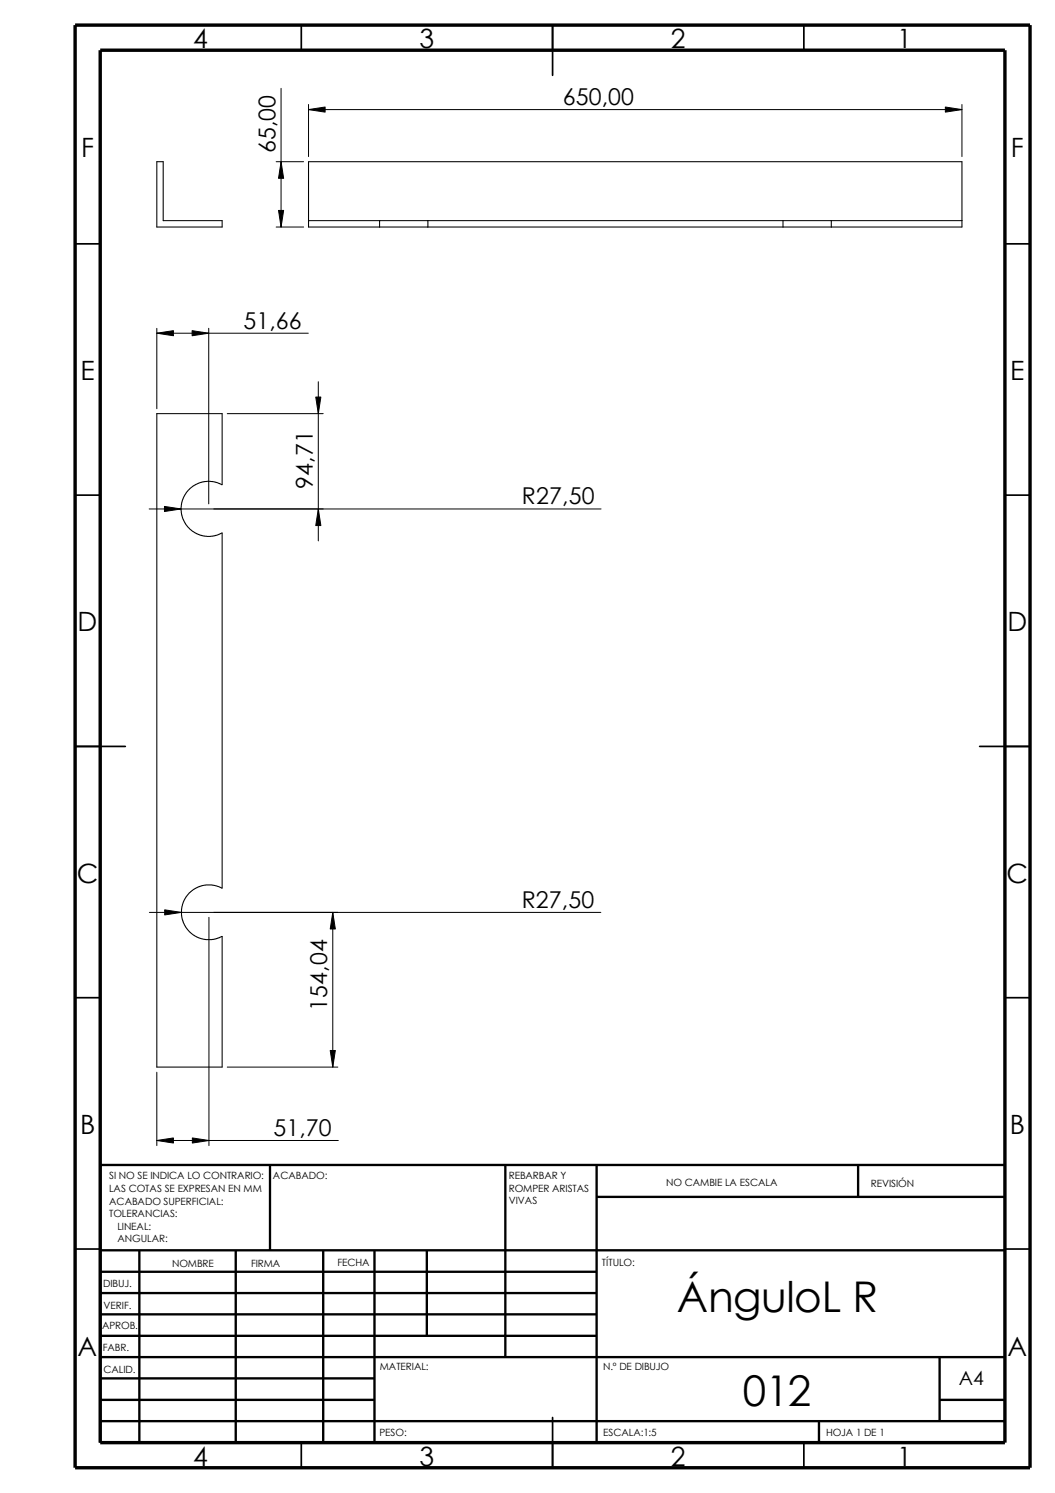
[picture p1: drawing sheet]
<svg xmlns="http://www.w3.org/2000/svg" width="210mm" height="297mm" viewBox="0 0 210 297" stroke-linecap="round" stroke-linejoin="round" font-family="sans-serif">
<g fill="none" stroke="#000" stroke-width=".34">
<path d="M59.9 5v5M109.9 5v10M159.9 5v5M14.9 48.5h5M199.9 48.5h5M14.9 98.5h5M199.9 98.5h5M14.9 148.5h10M194.9 148.5h10M14.9 198.5h5M199.9 198.5h5M14.9 248.5h5"/>
<path d="M199.9 248.5h5M59.9 287v5M109.9 282v10M159.9 287v5"/>
</g>
<g fill="none" stroke="#000" stroke-width=".47">
<path d="M53.7 231.8v17M100.5 231.8v38.2M118.7 231.8v55.2M118.7 238.1h81.2M170.7 231.8v6.3M199.9 231.8h-180v55.2M19.9 248.8h180M19.9 253h98.8M19.9 257.3h98.8M27.7 248.8v38.2M46.9 248.8v38.2M64.3 248.8v38.2"/>
<path d="M74.5 248.8v38.2M84.9 248.8v17M19.9 261.5h98.8M19.9 265.8h98.8M19.9 278.5h54.6M19.9 274.2h54.6M19.9 270h180M186.9 278.5h13M186.9 270v12.7M19.9 282.7h180M162.9 282.7v4.3"/>
</g>
<path d="M14.9 5h190v287h-190zM19.9 10h180v277h-180z" fill="none" stroke="#000" stroke-width=".68" stroke-linecap="butt"/>
<path d="M31.2 32.2h1.3v11.7h11.7v1.3h-13zM61.4 32.2h130v13h-130zM61.4 43.9h130M75.5 43.9v1.3M85.1 43.9v1.3M155.8 43.9v1.3M165.4 43.9v1.3M44.2 96.4l-1.4-.5-1.7-.1-1.3 .2-1.3 .6-1.3 1.3-.8 1.2-.3 1.1-.1 1.4 .3 1.4 .6 1.3 1 1.1 .9 .6 1.2 .5 1.1 .2 1.7-.1 1.4-.6v70.7M44.2 96.4v-14.1h-13v130h13v-26l-2 .6h-1.8l-1.3-.5-1.4-1-.7-.9-.5-.9-.4-1.5 .1-1.7 .5-1.4 .9-1.3 1-.8 .9-.5 1.4-.3h1.8l1.5 .6" fill="none" stroke="#000" stroke-width=".21"/>
<g fill="none" stroke="#000" stroke-width=".2">
<path d="M55.9 17.6v27.6M54.9 32.2h5.5M55.9 32.2l.5 3.3h-1zM61.4 21.8l3.3-.5v1zM61.4 20.8v10.4M61.4 21.8h130M188.1 21.3l3.3 .5-3.3 .5zM191.4 20.8v10.4M54.9 45.2h5.5M55.4 41.9h1l-.5 3.3zM31.2 66.3l3.3-.5v1zM31.2 66.3h30.1"/>
<path d="M31.2 65.3v16M38.2 65.8l3.3 .5-3.3 .5zM41.5 65.3v34.9M62.8 79h1l-.5 3.3zM63.3 75.9v31.7M45.2 82.3h19.1M29.7 101.3h89.9M32.7 100.8l3.3 .5-3.3 .5zM63.3 101.3l.5 3.3h-1zM29.7 181.5h89.8M32.8 181l3.3 .5-3.3 .5zM41.6 182.5v45.4"/>
<path d="M66.2 181.5l.5 3.3h-1zM66.2 181.5v30.8M31.2 213.3v14.6M45.2 212.3h22M65.7 209h1l-.5 3.3zM31.2 226.9l3.3-.5v1zM31.2 226.9h36.1M38.3 226.4l3.3 .5-3.3 .5z"/>
</g>
<g fill="#000">
<path d="M55.9 32.2l.5 3.3h-1zM61.4 21.8l3.3-.5v1zM188.1 21.3l3.3 .5-3.3 .5zM55.4 41.9h1l-.5 3.3zM31.2 66.3l3.3-.5v1zM38.2 65.8l3.3 .5-3.3 .5zM62.8 79h1l-.5 3.3zM32.7 100.8l3.3 .5-3.3 .5zM63.3 101.3l.5 3.3h-1zM32.8 181l3.3 .5-3.3 .5zM66.2 181.5l.5 3.3h-1zM65.7 209h1l-.5 3.3z"/>
<path d="M31.2 226.9l3.3-.5v1zM38.3 226.4l3.3 .5-3.3 .5z"/>
</g>
<g font-size="8.4">
<text x="134.7" y="261">ÁnguloL R</text>
<text x="147.8" y="279.7">012</text>
</g>
<g font-size="5.3">
<text x="38.4" y="9.6">4</text>
<text x="83.4" y="9.6">3</text>
<text x="133.5" y="9.6">2</text>
<text x="178.5" y="9.6">1</text>
<text x="16.1" y="31.3">F</text>
<text x="201.1" y="31.3">F</text>
<text x="16" y="75.6">E</text>
<text x="201" y="75.6">E</text>
<text x="15.5" y="125.6">D</text>
<text x="200.4" y="125.6">D</text>
<text x="15.3" y="175.6">C</text>
<text x="200.3" y="175.6">C</text>
<text x="15.9" y="225.6">B</text>
<text x="200.9" y="225.6">B</text>
<text x="15.5" y="269.8">A</text>
<text x="200.4" y="269.8">A</text>
<text x="38.4" y="291.6">4</text>
<text x="83.4" y="291.6">3</text>
<text x="133.5" y="291.6">2</text>
<text x="178.5" y="291.6">1</text>
</g>
<g font-size="4.6">
<text x="112" y="20.9">650,00</text>
<text x="54.8" y="30.5" transform="rotate(-90 54.8 30.5)">65,00</text>
<text x="48.4" y="65.4">51,66</text>
<text x="62.2" y="97.2" transform="rotate(-90 62.2 97.2)">94,71</text>
<text x="103.8" y="100.3">R27,50</text>
<text x="103.8" y="180.6">R27,50</text>
<text x="65.1" y="201.1" transform="rotate(-90 65.1 201.1)">154,04</text>
<text x="54.4" y="226">51,70</text>
</g>
<text font-size="3.9" x="190.8" y="275.5">A4</text>
<g font-size="2">
<text x="21.7" y="234.7">SI NO SE INDICA LO CONTRARIO:</text>
<text x="21.7" y="237.2">LAS COTAS SE EXPRESAN EN MM</text>
<text x="21.7" y="239.6">ACABADO SUPERFICIAL:</text>
<text x="54.3" y="234.7">ACABADO:</text>
<text x="101.2" y="239.6">VIVAS</text>
<text x="101.2" y="234.6">REBARBAR Y</text>
<text x="101.2" y="237.1">ROMPER ARISTAS</text>
<text x="132.5" y="236">NO CAMBIE LA ESCALA</text>
<text x="173.3" y="236.2">REVISIÓN</text>
<text x="21.7" y="242.1">TOLERANCIAS:</text>
<text x="23.4" y="244.6">LINEAL:</text>
<text x="23.4" y="247.1">ANGULAR:</text>
<text x="67.1" y="252">FECHA</text>
<text x="119.8" y="252">TÍTULO:</text>
<text x="20.5" y="256.1">DIBUJ.</text>
<text x="34.2" y="252.1">NOMBRE</text>
<text x="50" y="252">FIRMA</text>
<text x="20.6" y="260.4">VERIF.</text>
<text x="20.3" y="264.5">APROB.</text>
<text x="20.4" y="268.8">FABR.</text>
<text x="20.6" y="273.2">CALID.</text>
<text x="75.6" y="272.6">MATERIAL:</text>
<text x="120" y="272.6">N.º DE DIBUJO</text>
<text x="75.5" y="285.6">PESO:</text>
<text x="120" y="285.7">ESCALA:1:5</text>
<text x="164.4" y="285.7">HOJA 1 DE 1</text>
</g>
</svg>
